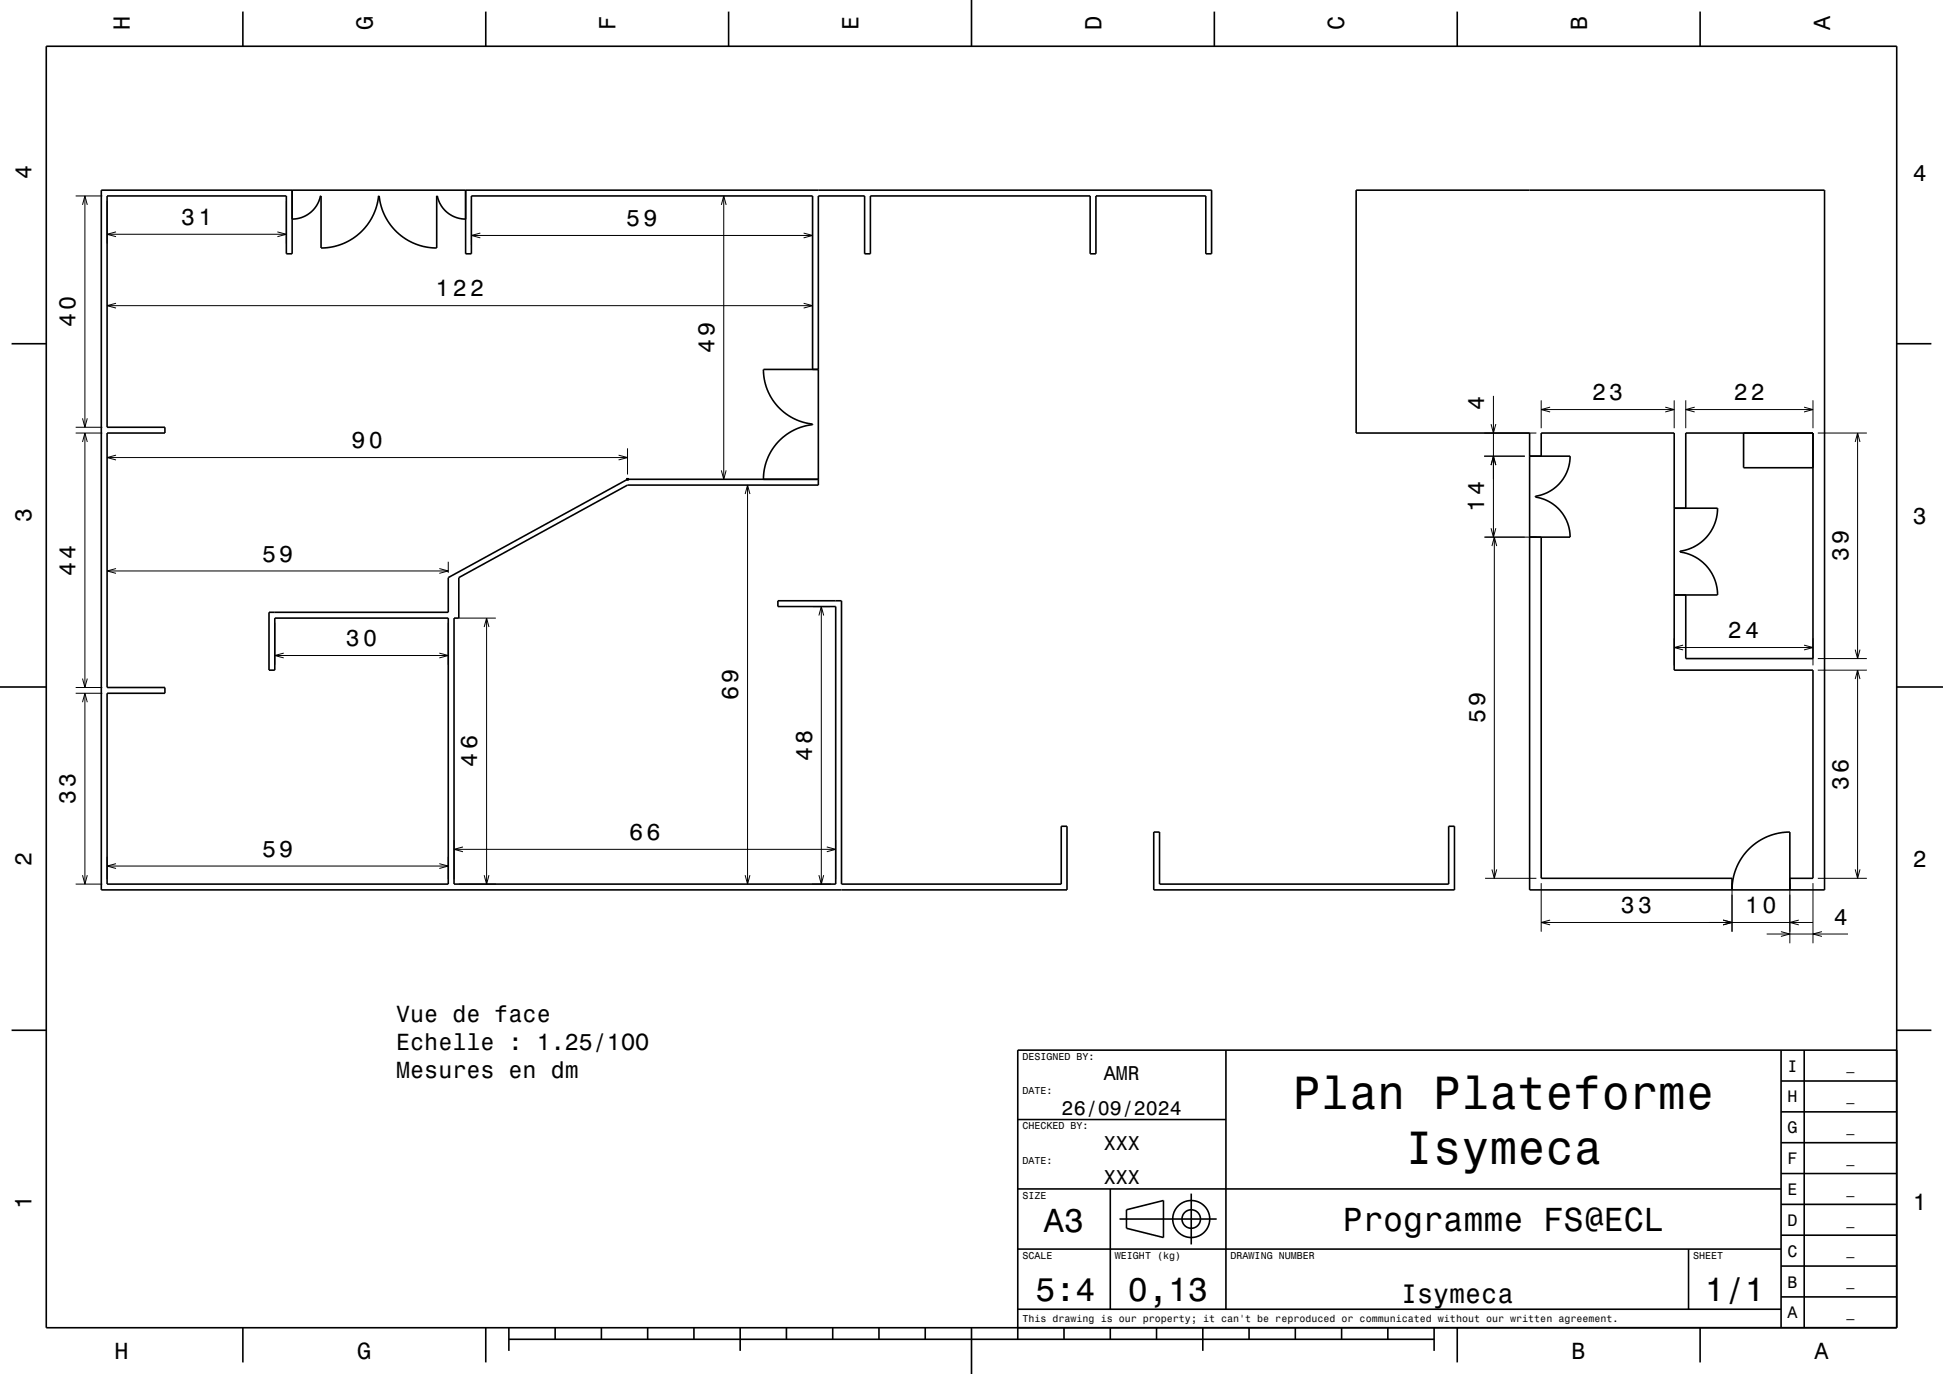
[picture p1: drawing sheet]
<svg xmlns="http://www.w3.org/2000/svg" width="420mm" height="297mm" viewBox="0 0 420 297" stroke-linecap="round" stroke-linejoin="round" font-family="sans-serif">
<g fill="none" stroke="#000" stroke-width=".22">
<path d="M16.4 42.4h5.7M17.8 44.3l.6-1.9 .5 1.9M18.4 42.4v50M23.1 43.4v9.2M23.1 50.6h38.8M25.1 50.1l-2 .5 2 .6M60 50.1l1.9 .5-1.9 .6M61.9 43.4v9.2M101.9 43.4v9.5M101.9 50.9h73.7M103.8 50.4l-1.9 .5 1.9 .5M155.9 44.3l.5-1.9 .6 1.9"/>
<path d="M156.4 42.4v61.2M173.7 50.4l1.9 .5-1.9 .5M175.6 43.4v9.5M23.1 66.1h152.5M25.1 65.6l-2 .5 2 .5M173.7 65.6l1.9 .5-1.9 .5M16.4 93.6h5.7M16.4 92.4h5.7M17.8 90.4l.6 2 .5-2M17.8 95.5l.6-1.9 .5 1.9M18.4 93.6v55M23.1 98.9h112.5"/>
<path d="M25.1 98.4l-2 .5 2 .5M133.7 98.4l1.9 .5-1.9 .5M135.6 96.9v5.7M320.8 98.6h8.8M320.8 93.6h11.3M322.3 91.7l.5 1.9 .5-1.9M322.8 85.6v30.5M333.1 86.5v6.1M333.1 88.5h28.8M335.1 88l-2 .5 2 .5M360 88l1.9 .5-1.9 .5M361.9 86.5v6.1"/>
<path d="M364.4 86.5v6.1M364.4 88.5h27.5M366.3 88l-1.9 .5 1.9 .5M390 88l1.9 .5-1.9 .5M391.9 86.5v6.1M392.9 93.6h10.6M401 95.5l.5-1.9 .6 1.9M401.5 93.6v48.8M155.9 101.7l.5 1.9 .6-1.9M161.1 106.8l.5-1.9 .5 1.9M161.6 104.9v86.2M320.8 116.1h11.3"/>
<path d="M322.3 114.2l.5 1.9 .5-1.9M322.3 100.5l.5-1.9 .5 1.9M322.5 118l.5-1.9 .5 1.9M323 116.1v73.8M23.1 123.4h73.8M25.1 122.9l-2 .5 2 .5M59.4 134.6v9.1M95 122.9l1.9 .5-1.9 .5M96.9 121.4v2.4M96.9 134.6v9.1M99.2 133.6h8M104.7 135.5l.5-1.9 .5 1.9"/>
<path d="M105.2 133.6v57.5M175.5 131.1h4.1M177 133l.5-1.9 .6 1.9M177.5 131.1v60M361.9 138v5.8M361.9 140h30M363.8 139.4l-1.9 .6 1.9 .5M390 139.4l1.9 .6-1.9 .5M391.9 138v5.8M16.4 148.6h5.7M16.4 149.9h5.7M17.8 146.7l.6 1.9 .5-1.9"/>
<path d="M17.8 151.8l.6-1.9 .5 1.9M18.4 149.9v41.2M59.4 141.7h37.5M61.3 141.2l-1.9 .5 1.9 .5M95 141.2l1.9 .5-1.9 .5M392.9 142.4h10.6M392.9 144.9h10.6M401 140.4l.5 2 .6-2M401 146.8l.5-1.9 .6 1.9M401.5 144.9v45M16.4 191.1h5.7M17.8 189.2l.6 1.9 .5-1.9"/>
<path d="M23.1 185.2v4.9M23.1 187.2h73.8M25.1 186.7l-2 .5 2 .5M95 186.7l1.9 .5-1.9 .5M96.9 185.2v4.9M98.1 181.6v8.5M98.1 183.6h82.5M99.2 191.1h8M100.1 183.1l-2 .5 2 .5M104.7 189.2l.5 1.9 .5-1.9M161.1 189.2l.5 1.9 .5-1.9M175.5 191.1h4.1"/>
<path d="M177 189.2l.5 1.9 .6-1.9M178.7 183.1l1.9 .5-1.9 .5M180.6 181.6v8.5M321 189.9h11.1M322.5 187.9l.5 2 .5-2M333.1 190.9v10.5M333.1 199.4h58.8M335.1 198.9l-2 .5 2 .5M372.5 198.9l1.9 .5-1.9 .5M374.4 190.9v10.5M386.9 190.9v13M388.8 198.9l-1.9 .5 1.9 .5"/>
<path d="M391.9 190.9v13M392.9 189.9h10.6M401 187.9l.5 2 .6-2M381.9 201.9h17.6M385 201.4l1.9 .5-1.9 .5M393.8 201.4l-1.9 .5 1.9 .5"/>
</g>
<g fill="none" stroke="#000" stroke-width=".35">
<path d="M10 10h400v277h-400zM52.5 2.5v7.5M105 2.5v7.5M157.5 2.5v7.5M210 0v10M262.5 2.5v7.5M315 2.5v7.5M367.5 2.5v7.5M21.9 41.1h240v13.8h-1.3v-12.5h-23.7v12.5h-1.3v-12.5h-47.5v12.5h-1.2v-12.5h-10v62.5h-41.3l-36.4 20v8.7h-1.1v57.5h82.5v-60h-12.5v-1.2h13.8v61.2h47.5v-12.5h1.2v13.8h-208.7zM63.1 47.4a6.2 6.2 0 0 0 6.2-5h.1v11.2l2.2-.2 2.2-.6 2-1 1.8-1.3 1.4-1.4 1.3-1.9 1-2.3 .5-2.5h.2v.5a12.5 12.5 0 0 0 12.4 10.7v-11.2h.1a6.3 6.3 0 0 0 6.1 5M63.1 41.1v13.8h-1.2v-12.5h-38.8v50h12.5v1.2h-12.5v55h12.5v1.3h-12.5v41.2h73.8v-57.5h-37.5v11.3h-1.3v-12.5h38.8v-7.5l38.7-21.3h41.3M100.6 41.1v13.8h1.3v-12.5h73.7v37.5"/>
<path d="M293.1 41.1h101.3v151.3h-63.8v-98.8h-37.5zM2.5 74.3h7.5M176.9 79.9h-11.9a11.9 11.9 0 0 0 10.6 11.8v.1a11.9 11.9 0 0 0-10.6 11.8M410 74.3h7.5M330.6 98.6h8.8a8.7 8.7 0 0 1-7.5 8.7v.1a8.7 8.7 0 0 1 7.5 8.7h-8.8M333.1 98.6v-5h28.8v51.3h30v45h-5M376.9 93.6v7.5h15M333.1 116.1v73.8h41.3v2.5l.3-2.7 .7-2.3 1.1-2 1.6-1.9 1.9-1.6 2-1.1 2.4-.7 2.5-.2v12.5M361.9 109.9h9.4a9.4 9.4 0 0 1-8.2 9.2v.2a9.4 9.4 0 0 1 8.2 9.3h-9.4M364.4 109.9v-16.3h27.5v48.8h-27.5v-13.8M0 148.5h10M410 148.5h10"/>
<path d="M249.4 179.9h1.2v11.2h62.5v-12.5h1.3v13.8h-65zM2.5 222.7h7.5M265 227v56M385 233.7h25M385 227v60M390 227v60M410 222.7h7.5M410 227h-190v62.5M220 257h165M220 242h45M240 257v26M257.5 258v11"/>
<path d="M385 253.7h25M385 247h25M385 240.3h25M220 270h165M242 263.5h21M243.5 261.5l8-2v8l-8-2zM365 270v13M385 273.7h25M385 267h25M385 260.3h25M52.5 287v7.5M105 287v7.5"/>
<path d="M110 289.5h200M110 287v5M120 287v2.5M130 287v2.5M140 287v2.5M150 287v2.5M160 287v5M170 287v2.5M180 287v2.5M190 287v2.5M200 287v2.5M210 287v10"/>
<path d="M220 283h165M230 287v2.5M240 287v2.5M250 287v2.5M260 287v5M270 287v2.5M280 287v2.5M290 287v2.5M300 287v2.5M310 287v5M315 287v7.5M367.5 287v7.5"/>
<path d="M385 280.3h25"/>
<circle cx="257.5" cy="263.5" r="2"/>
<circle cx="257.5" cy="263.5" r="4"/>
</g>
<path d="M135.5 103.4h.3v.4h-.3z" fill-rule="evenodd" fill="#000" stroke="#000" stroke-width=".22"/>
<g font-size="10.1">
<text x="279.5" y="239.6">Plan Plateforme</text>
<text x="303.7" y="251.7">Isymeca</text>
</g>
<g font-size="7.2">
<text x="225.7" y="266.3">A3</text>
<text x="290.3" y="266.1">Programme FS@ECL</text>
<text x="223.8" y="281.3">5:4</text>
<text x="243.8" y="281.3">0,13</text>
<text x="368.5" y="281.3">1/1</text>
</g>
<text font-size="5.8" x="302.9" y="281.6">Isymeca</text>
<g font-size="5">
<text x="28.1" y="6.5" transform="rotate(-90 28.1 6.5)">H</text>
<text x="80.6" y="6.5" transform="rotate(-90 80.6 6.5)">G</text>
<text x="133.1" y="6.5" transform="rotate(-90 133.1 6.5)">F</text>
<text x="185.6" y="6.5" transform="rotate(-90 185.6 6.5)">E</text>
<text x="238.1" y="6.5" transform="rotate(-90 238.1 6.5)">D</text>
<text x="290.6" y="6.5" transform="rotate(-90 290.6 6.5)">C</text>
<text x="343.1" y="6.5" transform="rotate(-90 343.1 6.5)">B</text>
<text x="395.6" y="6.5" transform="rotate(-90 395.6 6.5)">A</text>
<text x="6.8" y="38.7" transform="rotate(-90 6.8 38.7)">4</text>
<text x="413.5" y="39">4</text>
<text x="39.1" y="48.6">31</text>
<text x="135.4" y="48.9">59</text>
<text x="94.1" y="64.1">122</text>
<text x="16.4" y="70.7" transform="rotate(-90 16.4 70.7)">40</text>
<text x="154.4" y="76.4" transform="rotate(-90 154.4 76.4)">49</text>
<text x="320.8" y="88.6" transform="rotate(-90 320.8 88.6)">4</text>
<text x="344.1" y="86.5">23</text>
<text x="374.8" y="86.5">22</text>
<text x="76" y="96.9">90</text>
<text x="6.8" y="112.9" transform="rotate(-90 6.8 112.9)">3</text>
<text x="320.8" y="110.7" transform="rotate(-90 320.8 110.7)">14</text>
<text x="413.5" y="113.2">3</text>
<text x="16.4" y="124.5" transform="rotate(-90 16.4 124.5)">44</text>
<text x="56.6" y="121.4">59</text>
<text x="399.5" y="121.4" transform="rotate(-90 399.5 121.4)">39</text>
<text x="373.5" y="138">24</text>
<text x="74.8" y="139.7">30</text>
<text x="159.6" y="151.4" transform="rotate(-90 159.6 151.4)">69</text>
<text x="321" y="156.4" transform="rotate(-90 321 156.4)">59</text>
<text x="103.2" y="165.7" transform="rotate(-90 103.2 165.7)">46</text>
<text x="175.5" y="164.5" transform="rotate(-90 175.5 164.5)">48</text>
<text x="16.4" y="173.9" transform="rotate(-90 16.4 173.9)">33</text>
<text x="399.5" y="170.7" transform="rotate(-90 399.5 170.7)">36</text>
<text x="56.6" y="185.2">59</text>
<text x="136" y="181.6">66</text>
<text x="6.8" y="187.1" transform="rotate(-90 6.8 187.1)">2</text>
<text x="413.5" y="187.4">2</text>
<text x="350.4" y="197.4">33</text>
<text x="377.3" y="197.4">10</text>
<text x="396.4" y="199.9">4</text>
<text x="85.6" y="221">Vue de face</text>
<text x="85.6" y="227">Echelle : 1.25/1OO</text>
<text x="85.6" y="233.1">Mesures en dm</text>
<text x="6.8" y="261.3" transform="rotate(-90 6.8 261.3)">1</text>
<text x="413.5" y="261.6">1</text>
<text x="24.7" y="293.8">H</text>
<text x="77.2" y="293.8">G</text>
<text x="339.7" y="293.8">B</text>
<text x="392.2" y="293.8">A</text>
</g>
<g font-size="4.3">
<text x="238.6" y="233.5">AMR</text>
<text x="229.5" y="241">26/09/2024</text>
<text x="238.6" y="248.5">XXX</text>
<text x="238.6" y="256">XXX</text>
</g>
<g font-size="3.6">
<text x="386.4" y="231.6">I</text>
<text x="386.4" y="238.3">H</text>
<text x="386.4" y="245">G</text>
<text x="386.4" y="251.6">F</text>
<text x="386.4" y="258.3">E</text>
<text x="386.4" y="265">D</text>
<text x="386.4" y="271.6">C</text>
<text x="386.4" y="278.3">B</text>
<text x="386.4" y="285">A</text>
</g>
<g font-size="2.9">
<text x="399.1" y="231.4">_</text>
<text x="399.1" y="238">_</text>
<text x="399.1" y="244.7">_</text>
<text x="399.1" y="251.4">_</text>
<text x="399.1" y="258">_</text>
<text x="399.1" y="264.7">_</text>
<text x="399.1" y="271.4">_</text>
<text x="399.1" y="278">_</text>
<text x="399.1" y="284.7">_</text>
</g>
<g font-size="2.2">
<text x="221" y="229.1">DESIGNED BY:</text>
<text x="221" y="236.6">DATE:</text>
<text x="221" y="244.1">CHECKED BY:</text>
<text x="221" y="251.6">DATE:</text>
<text x="221" y="259.1">SIZE</text>
<text x="221" y="272.1">SCALE</text>
<text x="241" y="272.1">WEIGHT (kg)</text>
<text x="266" y="272.1">DRAWING NUMBER</text>
<text x="366" y="272.1">SHEET</text>
<text x="221" y="285.8">This drawing is our property; it can't be reproduced or communicated without our written agreement.</text>
</g>
</svg>
